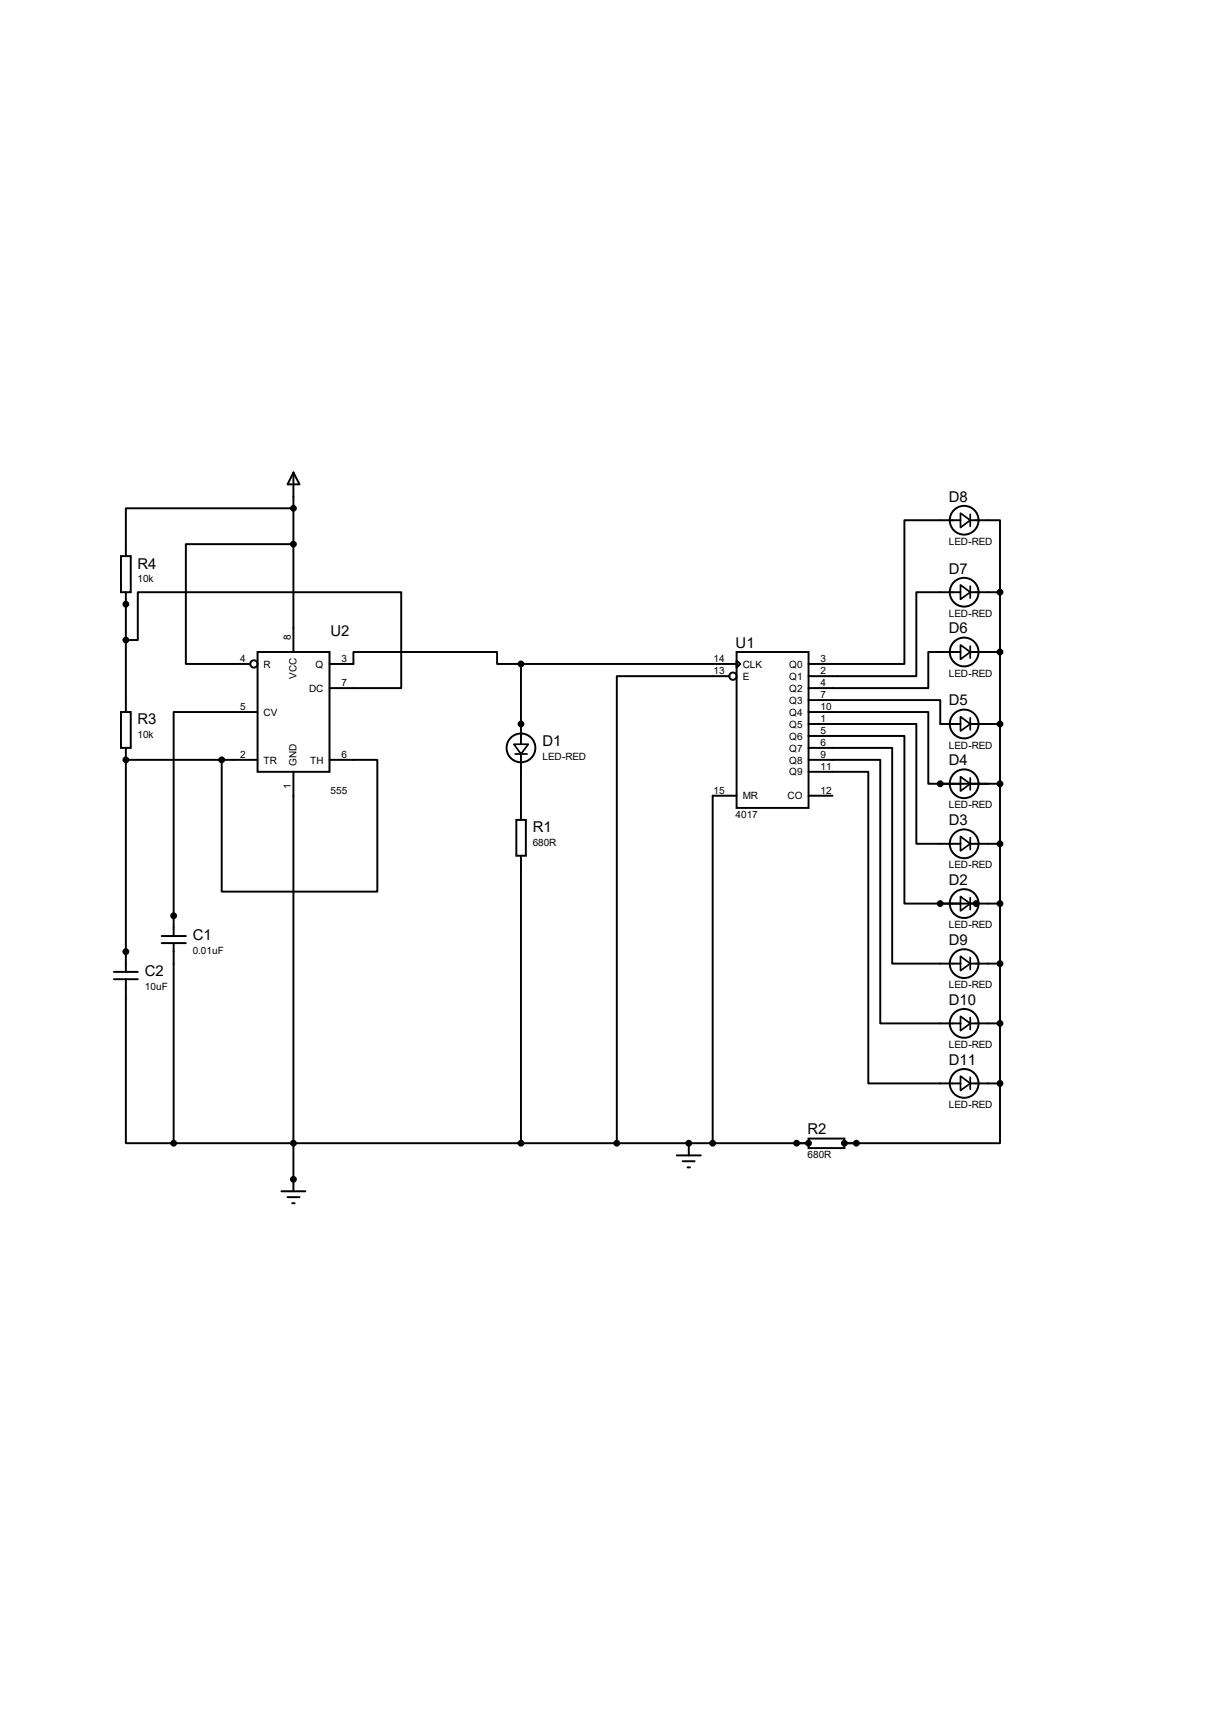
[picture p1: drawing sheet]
<svg xmlns="http://www.w3.org/2000/svg" width="210mm" height="297mm" viewBox="0 0 210 297" stroke-linecap="round" stroke-linejoin="round" font-family="sans-serif">
<g fill="#000">
<circle cx="21.8" cy="104.8" r=".17"/>
<circle cx="21.8" cy="131.8" r=".17"/>
<circle cx="90.4" cy="125.6" r=".17"/>
<circle cx="163.2" cy="136" r=".17"/>
<circle cx="30.1" cy="158.9" r=".17"/>
<circle cx="163.2" cy="156.8" r=".17"/>
<circle cx="21.8" cy="165.1" r=".17"/>
<circle cx="119.5" cy="198.3" r=".17"/>
<circle cx="138.3" cy="198.3" r=".17"/>
<circle cx="148.6" cy="198.3" r=".17"/>
<circle cx="50.9" cy="204.6" r=".17"/>
</g>
<g fill="none" stroke="#000" stroke-width=".34">
<path d="M21 96.5h1.7v6.2h-1.7zM50.9 82l1.1 2h-2.1zM50.9 94.4h-18.6v20.8h11.2M50.9 88.2h-29.1v8.3M50.9 82v31.1M166.7 90.3h-9.7v24.9h-16.7M168.4 90.3h5.2v12.4M21.8 111h2.1v-8.3h45.7v16.7h-12.4M21.8 102.7v20.8M44.7 113.1h12.5v20.8h-12.5zM57.2 115.2h4.1v-2.1h25v2.1h4.1M90.4 115.2v13.9"/>
<path d="M90.4 115.2h37.4M126.6 117.3h-19.5v81M127.8 113.1h12.5v27.1h-12.5zM127.8 114.6l.7 .6-.7 .6zM166.7 113.1h-5.6v6.3h-20.8M166.7 102.7h-7.7v14.6h-18.7M168.4 113.1h5.2M168.4 102.7h5.2M173.6 102.7v85.3M21 123.5h1.7v6.3h-1.7zM21.8 131.8h22.9M21.8 129.8v38.8"/>
<path d="M38.5 131.8v22.9h27v-22.9h-8.3M44.7 123.5h-14.6v38.9M50.9 133.9v72.8M90.4 130.8v11.4M127.8 138h-4.1v60.3M140.3 125.6h18.7v20.8h7.7M140.3 121.5h22.9v4.1h3.5M140.3 129.8h14.6v37.4h11.8M140.3 131.8h12.5v45.7h13.9M140.3 133.9h10.4v54.1h16M140.3 123.5h20.8v12.5h12.5M140.3 127.7h16.7v29.1h16.6"/>
<path d="M140.3 138h4.2M168.4 125.6h5.2M89.6 142.2h1.7v6.3h-1.7zM90.4 148.5v49.8M168.4 146.4h5.2M19.8 168.6h4.1M19.8 169.9h4.1M21.8 169.9v28.4h8.3M28.1 162.4h4.2M28.1 163.6h4.2M30.1 163.6v34.7M168.4 177.5h5.2"/>
<path d="M168.4 167.2h5.2M30.1 198.3h110.2M119.5 198.3v2.1M140.3 197.5h6.3v1.7h-6.3zM168.4 188h5.2M173.6 188v10.3h-27M48.9 206.7h4.1M49.9 207.7h2.1M50.7 208.7h.4M117.5 200.4h4.1M118.5 201.5h2.1M119.3 202.5h.5"/>
<circle cx="167.3" cy="90.3" r="2.5"/>
<circle cx="44.1" cy="115.2" r=".64"/>
<circle cx="127.2" cy="117.3" r=".64"/>
<circle cx="167.3" cy="102.7" r="2.5"/>
<circle cx="167.3" cy="113.1" r="2.5"/>
<circle cx="90.4" cy="129.8" r="2.5"/>
<circle cx="167.3" cy="136" r="2.5"/>
<circle cx="167.3" cy="125.6" r="2.5"/>
<circle cx="167.3" cy="146.4" r="2.5"/>
<circle cx="167.3" cy="156.8" r="2.5"/>
<circle cx="167.3" cy="167.2" r="2.5"/>
<circle cx="167.3" cy="177.5" r="2.5"/>
<circle cx="167.3" cy="188" r="2.5"/>
</g>
<g fill="none" stroke="#000" stroke-width=".3">
<path d="M166.7 89l1.7 1.3-1.7 1.2zM168.4 89.2v2.1M166.7 111.9l1.7 1.2-1.7 1.3zM166.7 101.5l1.7 1.2-1.7 1.3zM168.4 101.7v2.1M168.4 112.1v2.1M89.2 129.1h2.5l-1.3 1.7zM89.4 130.8h2.1M166.7 134.7l1.7 1.3-1.7 1.2zM166.7 124.3l1.7 1.3-1.7 1.2zM168.4 124.5v2.1M168.4 135v2"/>
<path d="M166.7 145.1l1.7 1.3-1.7 1.2zM166.7 155.5l1.7 1.3-1.7 1.2zM168.4 145.3v2.1M168.4 155.7v2.1M166.7 165.9l1.7 1.3-1.7 1.2zM166.7 176.3l1.7 1.2-1.7 1.3zM168.4 166.1v2.1M168.4 176.5v2.1M166.7 186.7l1.7 1.3-1.7 1.2zM168.4 186.9v2.1"/>
</g>
<g fill="#000" stroke="#000" stroke-width=".34">
<circle cx="50.9" cy="94.4" r=".42"/>
<circle cx="50.9" cy="88.2" r=".42"/>
<circle cx="21.8" cy="111" r=".42"/>
<circle cx="21.8" cy="104.8" r=".42"/>
<circle cx="90.4" cy="115.2" r=".42"/>
<circle cx="173.6" cy="102.7" r=".42"/>
<circle cx="173.6" cy="113.1" r=".42"/>
<circle cx="21.8" cy="131.8" r=".42"/>
<circle cx="38.5" cy="131.8" r=".42"/>
<circle cx="90.4" cy="125.6" r=".42"/>
<circle cx="163.2" cy="136" r=".42"/>
<circle cx="173.6" cy="125.6" r=".42"/>
<circle cx="173.6" cy="136" r=".42"/>
<circle cx="30.1" cy="158.9" r=".42"/>
<circle cx="163.2" cy="156.8" r=".42"/>
<circle cx="169.4" cy="156.8" r=".42"/>
<circle cx="173.6" cy="156.8" r=".42"/>
<circle cx="173.6" cy="146.4" r=".42"/>
<circle cx="21.8" cy="165.1" r=".42"/>
<circle cx="173.6" cy="167.2" r=".42"/>
<circle cx="173.6" cy="177.5" r=".42"/>
<circle cx="30.1" cy="198.3" r=".42"/>
<circle cx="50.9" cy="198.3" r=".42"/>
<circle cx="90.4" cy="198.3" r=".42"/>
<circle cx="107.1" cy="198.3" r=".42"/>
<circle cx="119.5" cy="198.3" r=".42"/>
<circle cx="123.7" cy="198.3" r=".42"/>
<circle cx="138.3" cy="198.3" r=".42"/>
<circle cx="140.3" cy="198.3" r=".42"/>
<circle cx="146.6" cy="198.3" r=".42"/>
<circle cx="148.6" cy="198.3" r=".42"/>
<circle cx="173.6" cy="188" r=".42"/>
<circle cx="50.9" cy="204.6" r=".42"/>
</g>
<g font-size="2.6">
<text x="164.7" y="87">D8</text>
<text x="23.9" y="98.7">R4</text>
<text x="164.7" y="99.5">D7</text>
<text x="57.4" y="110.3">U2</text>
<text x="127.7" y="112.4">U1</text>
<text x="164.7" y="109.9">D6</text>
<text x="23.9" y="125.7">R3</text>
<text x="164.7" y="122.4">D5</text>
<text x="94.1" y="129.4">D1</text>
<text x="164.7" y="132.8">D4</text>
<text x="164.7" y="143.2">D3</text>
<text x="92.5" y="144.4">R1</text>
<text x="164.7" y="153.6">D2</text>
<text x="33.4" y="163.1">C1</text>
<text x="164.7" y="164">D9</text>
<text x="25.1" y="169.3">C2</text>
<text x="164.7" y="174.4">D10</text>
<text x="164.7" y="184.7">D11</text>
<text x="140.2" y="196.8">R2</text>
</g>
<g font-size="1.7">
<text x="164.7" y="94.5">LED-RED</text>
<text x="23.9" y="101">10k</text>
<text x="164.7" y="107">LED-RED</text>
<text x="50.5" y="111" transform="rotate(-90 50.5 111)">8</text>
<text x="41.7" y="114.9">4</text>
<text x="45.8" y="115.8">R</text>
<text x="51.5" y="117.8" transform="rotate(-90 51.5 117.8)">VCC</text>
<text x="54.8" y="115.8">Q</text>
<text x="59.3" y="119.1">7</text>
<text x="59.3" y="114.9">3</text>
<text x="123.9" y="114.9">14</text>
<text x="123.9" y="117">13</text>
<text x="128.9" y="115.8">CLK</text>
<text x="128.9" y="117.9">E</text>
<text x="137" y="115.8">Q0</text>
<text x="137" y="117.9">Q1</text>
<text x="142.4" y="114.9">3</text>
<text x="142.4" y="117">2</text>
<text x="142.4" y="119.1">4</text>
<text x="164.7" y="117.4">LED-RED</text>
<text x="41.7" y="123.2">5</text>
<text x="45.8" y="124.2">CV</text>
<text x="53.6" y="120">DC</text>
<text x="137" y="120">Q2</text>
<text x="137" y="122.1">Q3</text>
<text x="137" y="124.2">Q4</text>
<text x="142.4" y="121.2">7</text>
<text x="142.4" y="123.2">10</text>
<text x="142.4" y="125.3">1</text>
<text x="23.9" y="128.1">10k</text>
<text x="41.7" y="131.5">2</text>
<text x="59.3" y="131.5">6</text>
<text x="94.1" y="131.8">LED-RED</text>
<text x="137" y="126.2">Q5</text>
<text x="137" y="128.3">Q6</text>
<text x="137" y="130.4">Q7</text>
<text x="142.4" y="127.4">5</text>
<text x="142.4" y="129.5">6</text>
<text x="142.4" y="131.5">9</text>
<text x="164.7" y="129.9">LED-RED</text>
<text x="45.8" y="132.5">TR</text>
<text x="50.5" y="136.9" transform="rotate(-90 50.5 136.9)">1</text>
<text x="51.5" y="132.9" transform="rotate(-90 51.5 132.9)">GND</text>
<text x="53.8" y="132.5">TH</text>
<text x="57.4" y="137.8">555</text>
<text x="123.9" y="137.8">15</text>
<text x="137" y="132.5">Q8</text>
<text x="137" y="134.5">Q9</text>
<text x="142.4" y="137.8">12</text>
<text x="142.4" y="133.6">11</text>
<text x="127.7" y="141.9">4017</text>
<text x="128.9" y="138.7">MR</text>
<text x="136.7" y="138.7">CO</text>
<text x="164.7" y="140.3">LED-RED</text>
<text x="92.5" y="146.8">680R</text>
<text x="164.7" y="150.7">LED-RED</text>
<text x="164.7" y="161">LED-RED</text>
<text x="33.4" y="165.5">0.01uF</text>
<text x="25.1" y="171.7">10uF</text>
<text x="164.7" y="171.4">LED-RED</text>
<text x="164.7" y="181.8">LED-RED</text>
<text x="164.7" y="192.2">LED-RED</text>
<text x="140.2" y="201">680R</text>
</g>
</svg>
